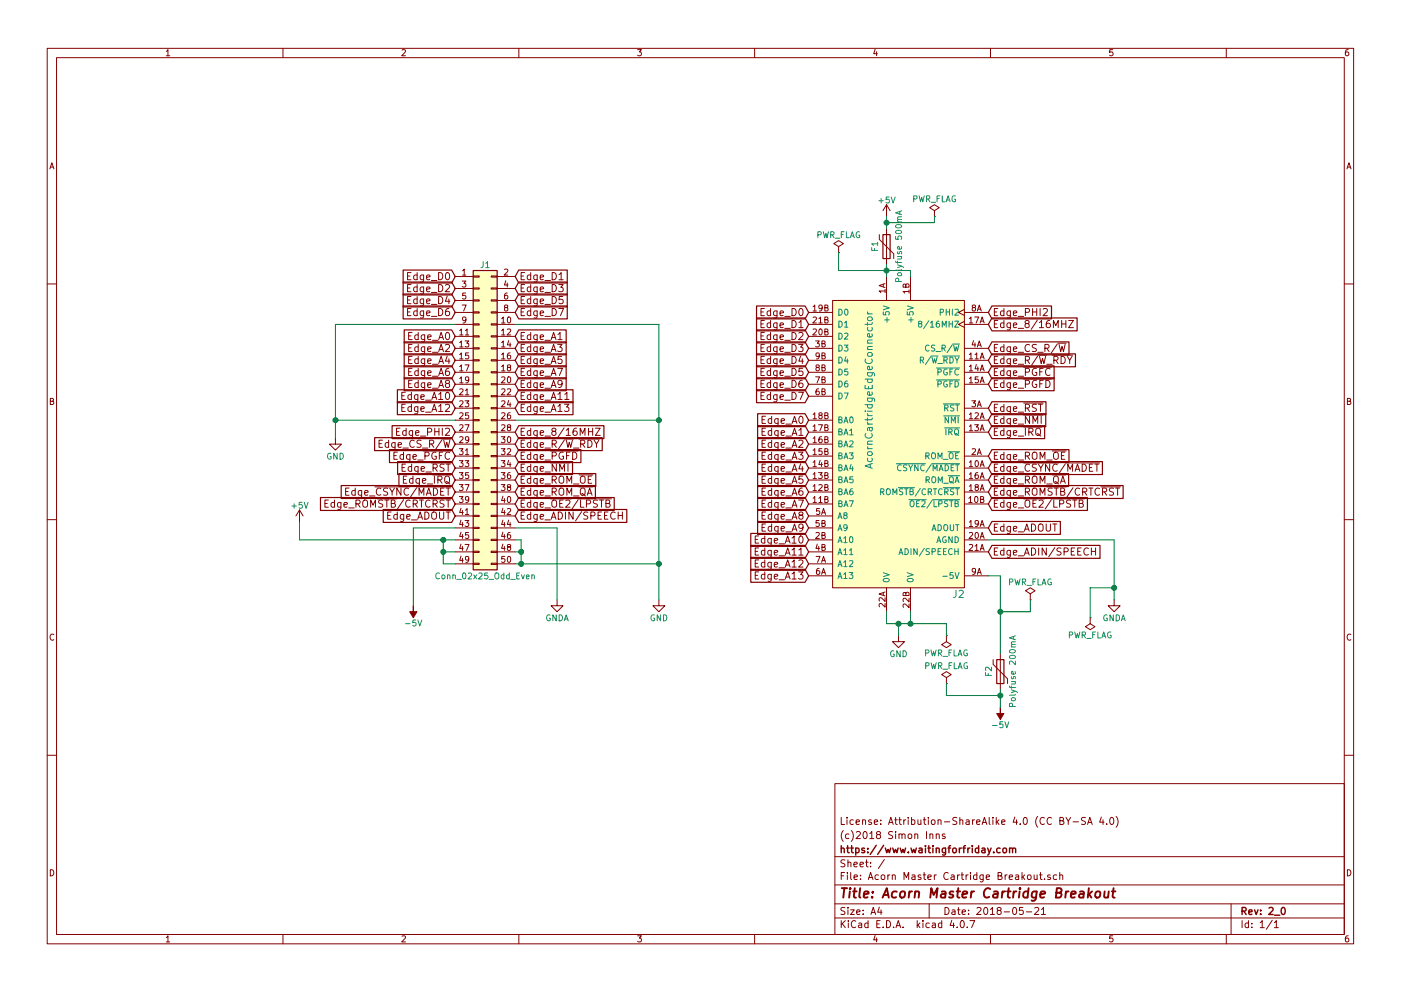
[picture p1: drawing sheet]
EESchema Schematic File Version 2
LIBS:power
LIBS:device
LIBS:switches
LIBS:relays
LIBS:motors
LIBS:transistors
LIBS:conn
LIBS:linear
LIBS:regul
LIBS:74xx
LIBS:cmos4000
LIBS:adc-dac
LIBS:memory
LIBS:xilinx
LIBS:microcontrollers
LIBS:dsp
LIBS:microchip
LIBS:analog_switches
LIBS:motorola
LIBS:texas
LIBS:intel
LIBS:audio
LIBS:interface
LIBS:digital-audio
LIBS:philips
LIBS:display
LIBS:cypress
LIBS:siliconi
LIBS:opto
LIBS:atmel
LIBS:contrib
LIBS:valves
LIBS:acorncartridgeedgeconnector
EELAYER 25 0
EELAYER END
$Descr A4 11693 8268
encoding utf-8
Sheet 1 1
Title "Acorn Master Cartridge Breakout - Cartridge Header"
Date "2018-05-21"
Rev "2_0"
Comp "https://www.waitingforfriday.com"
Comment1 "(c)2018 Simon Inns"
Comment2 "License: Attribution-ShareAlike 4.0 (CC BY-SA 4.0)"
Comment3 ""
Comment4 ""
$EndDescr
$Comp
L AcornCartridgeEdgeConnector J2
U 1 1
P 7500 3700
F 0 "J2" H 8000 2450 60  0000 C CNN
F 1 "AcornCartridgeEdgeConnector" V 7250 4150 60  0000 C CNN
F 2 "Acorn Cartridge edge-connector:Acorn_Cartridge" H 7500 3700 60  0001 C CNN
F 3 "" H 7500 3700 60  0001 C CNN
	1    7500 3700
	1    0    0    -1  
$EndComp
$Comp
L +5V #PWR01
U 1 1
P 7400 1800
F 0 "#PWR01" H 7400 1650 50  0001 C CNN
F 1 "+5V" H 7400 1940 50  0000 C CNN
F 2 "" H 7400 1800 50  0001 C CNN
F 3 "" H 7400 1800 50  0001 C CNN
	1    7400 1800
	1    0    0    -1  
$EndComp
$Comp
L GND #PWR02
U 1 1
P 7500 5300
F 0 "#PWR02" H 7500 5050 50  0001 C CNN
F 1 "GND" H 7500 5150 50  0000 C CNN
F 2 "" H 7500 5300 50  0001 C CNN
F 3 "" H 7500 5300 50  0001 C CNN
	1    7500 5300
	1    0    0    -1  
$EndComp
$Comp
L GNDA #PWR03
U 1 1
P 9300 5000
F 0 "#PWR03" H 9300 4750 50  0001 C CNN
F 1 "GNDA" H 9300 4850 50  0000 C CNN
F 2 "" H 9300 5000 50  0001 C CNN
F 3 "" H 9300 5000 50  0001 C CNN
	1    9300 5000
	1    0    0    -1  
$EndComp
Wire Wire Line
	7400 5100 7400 5200
Wire Wire Line
	7400 5200 7900 5200
Wire Wire Line
	7500 5200 7500 5300
Wire Wire Line
	7600 5200 7600 5100
Connection ~ 7500 5200
Wire Wire Line
	8250 4500 9300 4500
Wire Wire Line
	9300 4500 9300 5000
$Comp
L -5V #PWR8
U 1 1
P 8350 5900
F 0 "#PWR8" H 8350 6000 50  0001 C CNN
F 1 "-5V" H 8350 6050 50  0000 C CNN
F 2 "" H 8350 5900 50  0001 C CNN
F 3 "" H 8350 5900 50  0001 C CNN
	1    8350 5900
	-1   0    0    1   
$EndComp
Text GLabel 6750 2600 0    60   Input ~ 0
Edge_D0
Text GLabel 6750 2700 0    60   Input ~ 0
Edge_D1
Text GLabel 6750 2800 0    60   Input ~ 0
Edge_D2
Text GLabel 6750 2900 0    60   Input ~ 0
Edge_D3
Text GLabel 6750 3000 0    60   Input ~ 0
Edge_D4
Text GLabel 6750 3100 0    60   Input ~ 0
Edge_D5
Text GLabel 6750 3200 0    60   Input ~ 0
Edge_D6
Text GLabel 6750 3300 0    60   Input ~ 0
Edge_D7
Text GLabel 3800 2300 0    60   Input ~ 0
Edge_D0
Text GLabel 4300 2300 2    60   Input ~ 0
Edge_D1
Text GLabel 3800 2400 0    60   Input ~ 0
Edge_D2
Text GLabel 3800 2500 0    60   Input ~ 0
Edge_D4
Text GLabel 4300 2500 2    60   Input ~ 0
Edge_D5
Text GLabel 3800 2600 0    60   Input ~ 0
Edge_D6
Text GLabel 4300 2600 2    60   Input ~ 0
Edge_D7
Text GLabel 6750 3500 0    60   Input ~ 0
Edge_A0
Text GLabel 6750 3600 0    60   Input ~ 0
Edge_A1
Text GLabel 6750 3700 0    60   Input ~ 0
Edge_A2
Text GLabel 6750 3800 0    60   Input ~ 0
Edge_A3
Text GLabel 6750 3900 0    60   Input ~ 0
Edge_A4
Text GLabel 6750 4000 0    60   Input ~ 0
Edge_A5
Text GLabel 6750 4100 0    60   Input ~ 0
Edge_A6
Text GLabel 6750 4200 0    60   Input ~ 0
Edge_A7
Text GLabel 6750 4300 0    60   Input ~ 0
Edge_A8
Text GLabel 6750 4400 0    60   Input ~ 0
Edge_A9
Text GLabel 6750 4500 0    60   Input ~ 0
Edge_A10
Text GLabel 6750 4600 0    60   Input ~ 0
Edge_A11
Text GLabel 6750 4700 0    60   Input ~ 0
Edge_A12
Text GLabel 6750 4800 0    60   Input ~ 0
Edge_A13
Text GLabel 3800 2800 0    60   Input ~ 0
Edge_A0
Text GLabel 3800 2900 0    60   Input ~ 0
Edge_A2
Text GLabel 3800 3000 0    60   Input ~ 0
Edge_A4
Text GLabel 3800 3100 0    60   Input ~ 0
Edge_A6
Text GLabel 3800 3200 0    60   Input ~ 0
Edge_A8
Text GLabel 3800 3300 0    60   Input ~ 0
Edge_A10
Text GLabel 3800 3400 0    60   Input ~ 0
Edge_A12
Text GLabel 4300 2800 2    60   Input ~ 0
Edge_A1
Text GLabel 4300 2900 2    60   Input ~ 0
Edge_A3
Text GLabel 4300 3000 2    60   Input ~ 0
Edge_A5
Text GLabel 4300 3100 2    60   Input ~ 0
Edge_A7
Text GLabel 4300 3200 2    60   Input ~ 0
Edge_A9
Text GLabel 4300 3300 2    60   Input ~ 0
Edge_A11
Text GLabel 4300 3400 2    60   Input ~ 0
Edge_A13
Text GLabel 8250 2600 2    60   Input ~ 0
Edge_PHI2
Text GLabel 8250 2700 2    60   Input ~ 0
Edge_8/16MHZ
Text GLabel 8250 2900 2    60   Input ~ 0
Edge_CS_R/~W
Text GLabel 8250 3000 2    60   Input ~ 0
Edge_R/~W~_~RDY
Text GLabel 8250 3100 2    60   Input ~ 0
Edge_~PGFC
Text GLabel 8250 3200 2    60   Input ~ 0
Edge_~PGFD
Text GLabel 8250 3400 2    60   Input ~ 0
Edge_~RST
Text GLabel 8250 3500 2    60   Input ~ 0
Edge_~NMI
Text GLabel 8250 3600 2    60   Input ~ 0
Edge_~IRQ
Text GLabel 8250 3800 2    60   Input ~ 0
Edge_ROM_~OE
Text GLabel 8250 3900 2    60   Input ~ 0
Edge_~CSYNC~/~MADET
Text GLabel 8250 4000 2    60   Input ~ 0
Edge_ROM_~QA
Text GLabel 8250 4100 2    60   Input ~ 0
Edge_ROM~STB~/CRTC~RST
Text GLabel 8250 4200 2    60   Input ~ 0
Edge_~OE2~/~LPSTB
Text GLabel 8250 4400 2    60   Input ~ 0
Edge_ADOUT
Text GLabel 8250 4600 2    60   Input ~ 0
Edge_ADIN/SPEECH
Text GLabel 3800 3600 0    60   Input ~ 0
Edge_PHI2
Text GLabel 4300 3600 2    60   Input ~ 0
Edge_8/16MHZ
Text GLabel 3800 3700 0    60   Input ~ 0
Edge_CS_R/~W
Text GLabel 4300 3700 2    60   Input ~ 0
Edge_R/~W~_~RDY
Text GLabel 3800 3800 0    60   Input ~ 0
Edge_~PGFC
Text GLabel 4300 3800 2    60   Input ~ 0
Edge_~PGFD
Text GLabel 3800 3900 0    60   Input ~ 0
Edge_~RST
Text GLabel 4300 3900 2    60   Input ~ 0
Edge_~NMI
Text GLabel 3800 4000 0    60   Input ~ 0
Edge_~IRQ
Text GLabel 4300 4000 2    60   Input ~ 0
Edge_ROM_~OE
Text GLabel 3800 4100 0    60   Input ~ 0
Edge_~CSYNC~/~MADET
Text GLabel 4300 4100 2    60   Input ~ 0
Edge_ROM_~QA
Text GLabel 3800 4200 0    60   Input ~ 0
Edge_ROM~STB~/CRTC~RST
Text GLabel 4300 4200 2    60   Input ~ 0
Edge_~OE2~/~LPSTB
Text GLabel 3800 4300 0    60   Input ~ 0
Edge_ADOUT
Text GLabel 4300 4300 2    60   Input ~ 0
Edge_ADIN/SPEECH
$Comp
L -5V #PWR3
U 1 1
P 3450 5050
F 0 "#PWR3" H 3450 5150 50  0001 C CNN
F 1 "-5V" H 3450 5200 50  0000 C CNN
F 2 "" H 3450 5050 50  0001 C CNN
F 3 "" H 3450 5050 50  0001 C CNN
	1    3450 5050
	-1   0    0    1   
$EndComp
$Comp
L GNDA #PWR04
U 1 1
P 4650 5000
F 0 "#PWR04" H 4650 4750 50  0001 C CNN
F 1 "GNDA" H 4650 4850 50  0000 C CNN
F 2 "" H 4650 5000 50  0001 C CNN
F 3 "" H 4650 5000 50  0001 C CNN
	1    4650 5000
	1    0    0    -1  
$EndComp
$Comp
L +5V #PWR05
U 1 1
P 2500 4350
F 0 "#PWR05" H 2500 4200 50  0001 C CNN
F 1 "+5V" H 2500 4490 50  0000 C CNN
F 2 "" H 2500 4350 50  0001 C CNN
F 3 "" H 2500 4350 50  0001 C CNN
	1    2500 4350
	1    0    0    -1  
$EndComp
$Comp
L PWR_FLAG #FLG06
U 1 1
P 7000 2100
F 0 "#FLG06" H 7000 2175 50  0001 C CNN
F 1 "PWR_FLAG" H 7000 2250 50  0000 C CNN
F 2 "" H 7000 2100 50  0001 C CNN
F 3 "" H 7000 2100 50  0001 C CNN
	1    7000 2100
	1    0    0    -1  
$EndComp
$Comp
L PWR_FLAG #FLG07
U 1 1
P 7900 5300
F 0 "#FLG07" H 7900 5375 50  0001 C CNN
F 1 "PWR_FLAG" H 7900 5450 50  0000 C CNN
F 2 "" H 7900 5300 50  0001 C CNN
F 3 "" H 7900 5300 50  0001 C CNN
	1    7900 5300
	-1   0    0    1   
$EndComp
$Comp
L PWR_FLAG #FLG08
U 1 1
P 8600 5000
F 0 "#FLG08" H 8600 5075 50  0001 C CNN
F 1 "PWR_FLAG" H 8600 5150 50  0000 C CNN
F 2 "" H 8600 5000 50  0001 C CNN
F 3 "" H 8600 5000 50  0001 C CNN
	1    8600 5000
	1    0    0    -1  
$EndComp
$Comp
L PWR_FLAG #FLG09
U 1 1
P 9100 5150
F 0 "#FLG09" H 9100 5225 50  0001 C CNN
F 1 "PWR_FLAG" H 9100 5300 50  0000 C CNN
F 2 "" H 9100 5150 50  0001 C CNN
F 3 "" H 9100 5150 50  0001 C CNN
	1    9100 5150
	-1   0    0    1   
$EndComp
Wire Wire Line
	7900 5200 7900 5300
Connection ~ 7600 5200
Wire Wire Line
	9100 5150 9100 4900
Wire Wire Line
	9100 4900 9300 4900
Connection ~ 9300 4900
$Comp
L Polyfuse F1
U 1 1
P 7400 2050
F 0 "F1" V 7300 2050 50  0000 C CNN
F 1 "Polyfuse 500mA" V 7500 2050 50  0000 C CNN
F 2 "Fuse_Holders_and_Fuses:Fuse_SMD1206_HandSoldering" H 7450 1850 50  0001 L CNN
F 3 "" H 7400 2050 50  0001 C CNN
	1    7400 2050
	1    0    0    -1  
$EndComp
Wire Wire Line
	7400 2200 7400 2300
Wire Wire Line
	7000 2250 7600 2250
Connection ~ 7400 2250
Wire Wire Line
	7400 1800 7400 1900
$Comp
L Polyfuse F2
U 1 1
P 8350 5600
F 0 "F2" V 8250 5600 50  0000 C CNN
F 1 "Polyfuse 200mA" V 8450 5600 50  0000 C CNN
F 2 "Fuse_Holders_and_Fuses:Fuse_SMD1206_HandSoldering" H 8400 5400 50  0001 L CNN
F 3 "" H 8350 5600 50  0001 C CNN
	1    8350 5600
	1    0    0    -1  
$EndComp
Wire Wire Line
	8350 4800 8350 5450
Wire Wire Line
	8350 5750 8350 5900
Wire Wire Line
	7400 1850 7800 1850
Connection ~ 7400 1850
Wire Wire Line
	7000 2250 7000 2100
Wire Wire Line
	8250 4800 8350 4800
Wire Wire Line
	8600 5000 8600 5100
Wire Wire Line
	8600 5100 8350 5100
Connection ~ 8350 5100
$Comp
L PWR_FLAG #FLG010
U 1 1
P 7800 1800
F 0 "#FLG010" H 7800 1875 50  0001 C CNN
F 1 "PWR_FLAG" H 7800 1950 50  0000 C CNN
F 2 "" H 7800 1800 50  0001 C CNN
F 3 "" H 7800 1800 50  0001 C CNN
	1    7800 1800
	1    0    0    -1  
$EndComp
Wire Wire Line
	7800 1850 7800 1800
$Comp
L PWR_FLAG #FLG011
U 1 1
P 7900 5700
F 0 "#FLG011" H 7900 5775 50  0001 C CNN
F 1 "PWR_FLAG" H 7900 5850 50  0000 C CNN
F 2 "" H 7900 5700 50  0001 C CNN
F 3 "" H 7900 5700 50  0001 C CNN
	1    7900 5700
	1    0    0    -1  
$EndComp
Wire Wire Line
	7900 5800 7900 5700
Wire Wire Line
	7600 2250 7600 2300
Wire Wire Line
	7900 5800 8350 5800
Connection ~ 8350 5800
Text GLabel 4300 2400 2    60   Input ~ 0
Edge_D3
$Comp
L Conn_02x25_Odd_Even J1
U 1 1
P 4000 3500
F 0 "J1" H 4050 4800 50  0000 C CNN
F 1 "Conn_02x25_Odd_Even" H 4050 2200 50  0000 C CNN
F 2 "Connectors_IDC:IDC-Header_2x25_Pitch2.54mm_Straight" H 4000 3500 50  0001 C CNN
F 3 "" H 4000 3500 50  0001 C CNN
	1    4000 3500
	1    0    0    -1  
$EndComp
Wire Wire Line
	4300 4400 4650 4400
Wire Wire Line
	4650 4400 4650 5000
$Comp
L GND #PWR012
U 1 1
P 5500 5000
F 0 "#PWR012" H 5500 4750 50  0001 C CNN
F 1 "GND" H 5500 4850 50  0000 C CNN
F 2 "" H 5500 5000 50  0001 C CNN
F 3 "" H 5500 5000 50  0001 C CNN
	1    5500 5000
	1    0    0    -1  
$EndComp
Wire Wire Line
	4300 2700 5500 2700
Wire Wire Line
	5500 2700 5500 5000
Wire Wire Line
	4300 4700 5500 4700
Connection ~ 5500 4700
Wire Wire Line
	4300 4500 4350 4500
Wire Wire Line
	4350 4500 4350 4700
Connection ~ 4350 4700
Wire Wire Line
	4300 4600 4350 4600
Connection ~ 4350 4600
Wire Wire Line
	3800 4400 3450 4400
Wire Wire Line
	3450 4400 3450 5050
Wire Wire Line
	3800 4500 2500 4500
Wire Wire Line
	2500 4500 2500 4350
Wire Wire Line
	3800 4700 3700 4700
Wire Wire Line
	3700 4700 3700 4500
Connection ~ 3700 4500
Wire Wire Line
	3800 4600 3700 4600
Connection ~ 3700 4600
Wire Wire Line
	4300 3500 5500 3500
Connection ~ 5500 3500
Wire Wire Line
	3800 2700 2800 2700
Wire Wire Line
	2800 2700 2800 3650
Wire Wire Line
	3800 3500 2800 3500
Connection ~ 2800 3500
$Comp
L GND #PWR013
U 1 1
P 2800 3650
F 0 "#PWR013" H 2800 3400 50  0001 C CNN
F 1 "GND" H 2800 3500 50  0000 C CNN
F 2 "" H 2800 3650 50  0001 C CNN
F 3 "" H 2800 3650 50  0001 C CNN
	1    2800 3650
	1    0    0    -1  
$EndComp
$EndSCHEMATC
